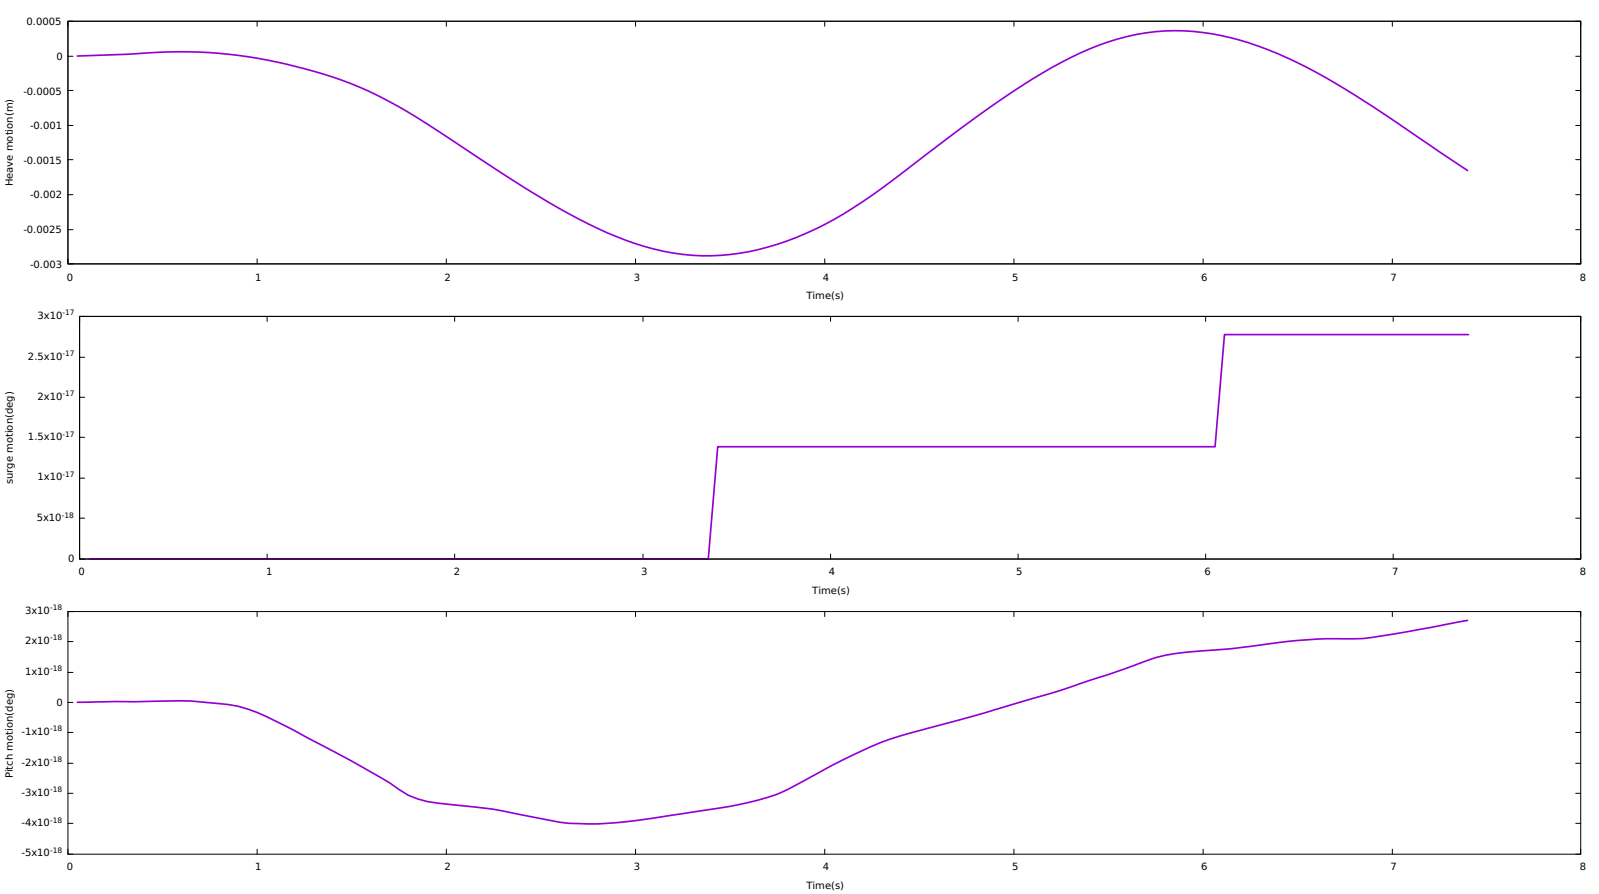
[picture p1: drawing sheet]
<svg xmlns="http://www.w3.org/2000/svg" width="677mm" height="378mm" viewBox="0 0 677 378" stroke-linecap="round" stroke-linejoin="round" font-family="sans-serif">
<g fill="none" stroke="#000" stroke-width=".42">
<path d="M28.7 9h640.2v102.6h-640.2zM30.9 9h-2.2v2.1M108.8 9v2.1M188.9 9v2.1M268.9 9v2.1M349 9v2.1M429.1 9v2.1M509.1 9v2.1M589.2 9v2.1M666.8 9h2.1v2.1M28.7 38.3h2.2M28.7 23.8h2.2"/>
<path d="M666.8 38.3h2.1M666.8 23.8h2.1M28.7 53.1h2.2M666.8 53.1h2.1M28.7 67.5h2.2M666.8 67.5h2.1M28.7 97.2h2.2M28.7 82.4h2.2M666.8 97.2h2.1M666.8 82.4h2.1M28.7 109.5v2.1h2.2M108.8 109.5v2.1"/>
<path d="M188.9 109.5v2.1M268.9 109.5v2.1M349 109.5v2.1M429.1 109.5v2.1M509.1 109.5v2.1M589.2 109.5v2.1M668.9 109.5v2.1h-2.1M33.7 133.8h635.2v102.7h-635.2zM35.8 133.8h-2.1v2.2M113 133.8v2.2M192.4 133.8v2.2M272.1 133.8v2.2"/>
<path d="M351.5 133.8v2.2M430.8 133.8v2.2M510.2 133.8v2.2M589.5 133.8v2.2M666.8 133.8h2.1v2.2M33.7 151.1h2.1M666.8 151.1h2.1M33.7 168.1h2.1M666.8 168.1h2.1M33.7 185h2.1M666.8 185h2.1M33.7 219.2h2.1"/>
<path d="M33.7 202.3h2.1M666.8 219.2h2.1M666.8 202.3h2.1M33.7 234.4v2.1h2.1M113 234.4v2.1M192.4 234.4v2.1M272.1 234.4v2.1M351.5 234.4v2.1M430.8 234.4v2.1M510.2 234.4v2.1M589.5 234.4v2.1M668.9 234.4v2.1h-2.1"/>
<path d="M28.7 258.7h640.2v102.6h-640.2zM30.9 258.7h-2.2v2.1M108.8 258.7v2.1M188.9 258.7v2.1M268.9 258.7v2.1M349 258.7v2.1M429.1 258.7v2.1M509.1 258.7v2.1M589.2 258.7v2.1M666.8 258.7h2.1v2.1M28.7 271.4h2.2M666.8 271.4h2.1"/>
<path d="M28.7 297.1h2.2M28.7 284.4h2.2M666.8 297.1h2.1M666.8 284.4h2.1M28.7 309.8h2.2M666.8 309.8h2.1M28.7 335.6h2.2M28.7 322.9h2.2M666.8 335.6h2.1M666.8 322.9h2.1M28.7 359.2v2.1h2.2M28.7 348.3h2.2"/>
<path d="M108.8 359.2v2.1M188.9 359.2v2.1M268.9 359.2v2.1M349 359.2v2.1M429.1 359.2v2.1M509.1 359.2v2.1M589.2 359.2v2.1M666.8 348.3h2.1M668.9 359.2v2.1h-2.1"/>
</g>
<path d="M32.7 23.7l20.1-.7a209 209 0 0 1 60 2.4 174.2 174.2 0 0 1 68 27.1l24 15.8a337.3 337.3 0 0 0 56.1 31.8 94.9 94.9 0 0 0 76 .4 177.4 177.4 0 0 0 44-26.6l16-12.3a380.7 380.7 0 0 1 56-37.2 93.7 93.7 0 0 1 76.1-6.1 208.6 208.6 0 0 1 48 24.3l44 29.5M621.4 141.5h-103.3l-3.9 47.5h-210.5l-4 47.4h-262M621 262.4l-24 4.6a135.6 135.6 0 0 1-36 3.2 411.2 411.2 0 0 0-40 4.2l-12 .9a80.8 80.8 0 0 0-32 7.3l-4.1 1.4a1161.3 1161.3 0 0 1-68 20.8l-4 1.1a231.3 231.3 0 0 0-32 9.8 337.1 337.1 0 0 0-32 16.4 85.2 85.2 0 0 1-28 9l-20 3.1a256.7 256.7 0 0 1-40.1 4.3 91.2 91.2 0 0 1-24-3 273.9 273.9 0 0 0-40-5.8 35.4 35.4 0 0 1-20-8.6 589.7 589.7 0 0 0-36-19.7l-8-4.3a74.2 74.2 0 0 0-24-9 171.9 171.9 0 0 0-36-1.3l-28.1 .3" fill="none" stroke="#9400d3" stroke-width=".71"/>
<g font-size="4.2">
<text x="11.2" y="10.8">0.0005</text>
<text x="23.9" y="25.2">0</text>
<text x="9.9" y="40">-0.0005</text>
<text x="12.7" y="54.5">-0.001</text>
<text x="9.9" y="69.3">-0.0015</text>
<text x="5.5" y="78.8" transform="rotate(-90 5.5 78.8)">Heave motion(m)</text>
<text x="12.7" y="83.8">-0.002</text>
<text x="9.9" y="98.6">-0.0025</text>
<text x="12.7" y="113.4">-0.003</text>
<text x="28.3" y="118.7">0</text>
<text x="108" y="118.7">1</text>
<text x="188.1" y="118.7">2</text>
<text x="268.2" y="118.7">3</text>
<text x="348.2" y="118.7">4</text>
<text x="428.3" y="118.7">5</text>
<text x="508.3" y="118.7">6</text>
<text x="588.4" y="118.7">7</text>
<text x="668.5" y="118.7">8</text>
<text x="341.2" y="126.4">Time(s)</text>
<text x="15.9" y="134.8">3x10</text>
<text x="11.8" y="152.1">2.5x10</text>
<text x="15.9" y="169">2x10</text>
<text x="11.8" y="186.3">1.5x10</text>
<text x="15.9" y="203.2">1x10</text>
<text x="5.5" y="204.9" transform="rotate(-90 5.5 204.9)">surge motion(deg)</text>
<text x="15.5" y="220.5">5x10</text>
<text x="28.9" y="237.9">0</text>
<text x="33.3" y="243.2">0</text>
<text x="112.6" y="243.2">1</text>
<text x="192" y="243.2">2</text>
<text x="271.3" y="243.2">3</text>
<text x="350.7" y="243.2">4</text>
<text x="430" y="243.2">5</text>
<text x="509.8" y="243.2">6</text>
<text x="589.1" y="243.2">7</text>
<text x="668.5" y="243.2">8</text>
<text x="343.7" y="251.3">Time(s)</text>
<text x="10.6" y="259.7">3x10</text>
<text x="10.6" y="272.4">2x10</text>
<text x="10.6" y="285.4">1x10</text>
<text x="23.9" y="298.6">0</text>
<text x="9.1" y="310.8">-1x10</text>
<text x="9.1" y="323.9">-2x10</text>
<text x="5.5" y="329.2" transform="rotate(-90 5.5 329.2)">Pitch motion(deg)</text>
<text x="9.1" y="336.6">-3x10</text>
<text x="9.1" y="349.6">-4x10</text>
<text x="9.1" y="362.3">-5x10</text>
<text x="28.3" y="368">0</text>
<text x="108" y="368">1</text>
<text x="188.1" y="368">2</text>
<text x="268.2" y="368">3</text>
<text x="348.2" y="368">4</text>
<text x="428.3" y="368">5</text>
<text x="508.3" y="368">6</text>
<text x="588.4" y="368">7</text>
<text x="668.5" y="368">8</text>
<text x="341.2" y="376.1">Time(s)</text>
</g>
<g font-size="3.2">
<text x="26.5" y="133.2">-17</text>
<text x="26.5" y="150.5">-17</text>
<text x="26.5" y="167.4">-17</text>
<text x="26.5" y="184.7">-17</text>
<text x="26.5" y="201.7">-17</text>
<text x="26.1" y="218.9">-18</text>
<text x="21.2" y="258.1">-18</text>
<text x="21.2" y="270.8">-18</text>
<text x="21.2" y="283.8">-18</text>
<text x="21.2" y="309.2">-18</text>
<text x="21.2" y="322.3">-18</text>
<text x="21.2" y="335">-18</text>
<text x="21.2" y="348">-18</text>
<text x="21.2" y="360.7">-18</text>
</g>
</svg>
